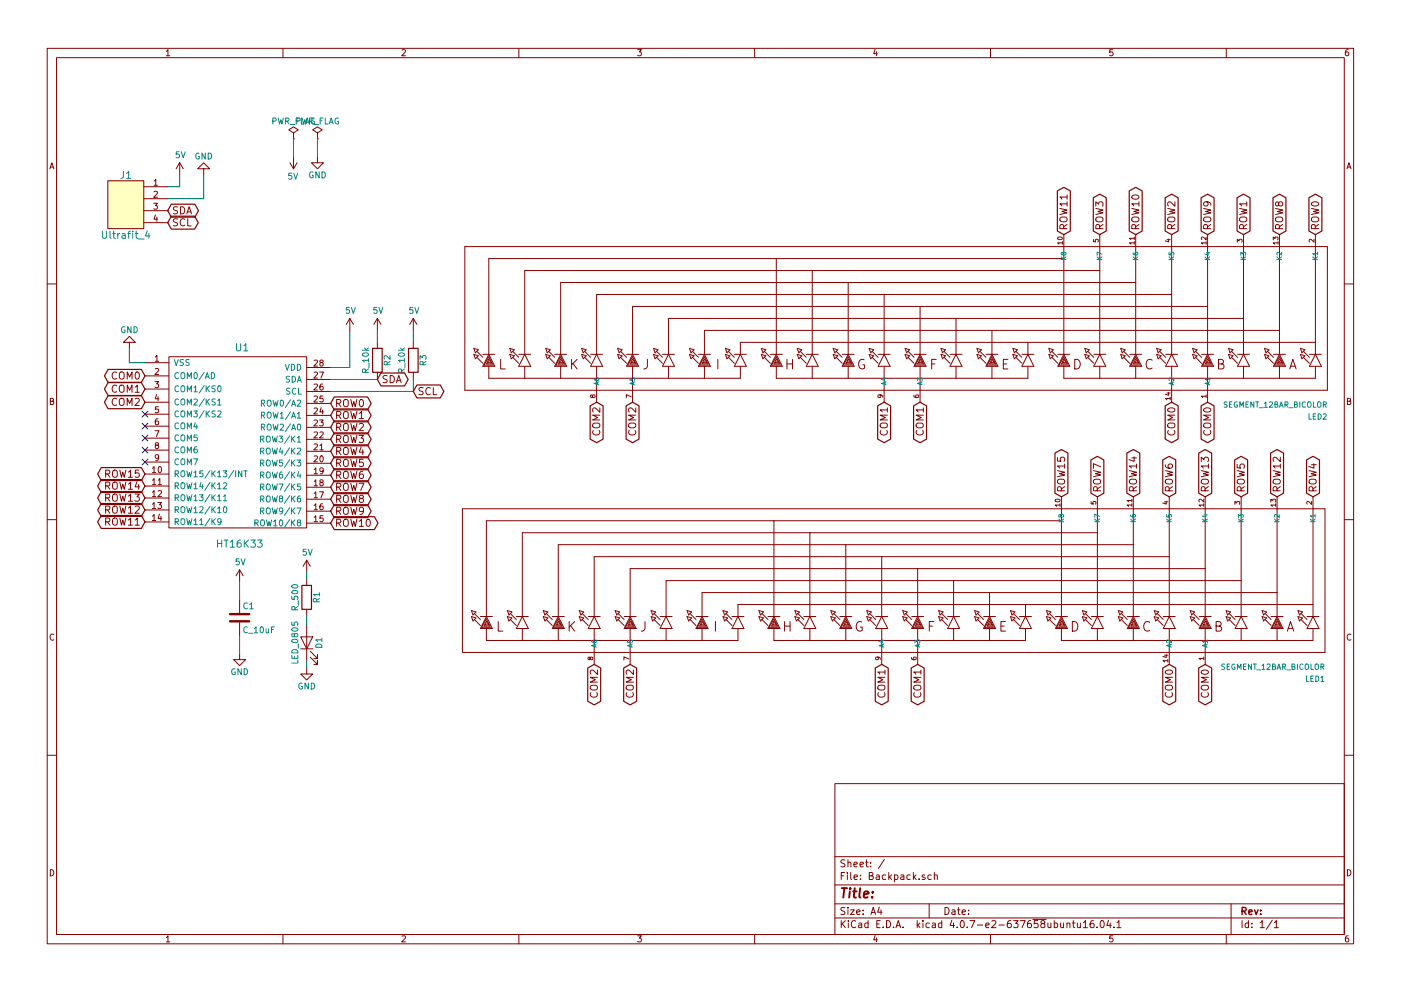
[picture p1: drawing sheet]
EESchema Schematic File Version 2
LIBS:power
LIBS:device
LIBS:switches
LIBS:relays
LIBS:motors
LIBS:transistors
LIBS:conn
LIBS:linear
LIBS:regul
LIBS:74xx
LIBS:cmos4000
LIBS:adc-dac
LIBS:memory
LIBS:xilinx
LIBS:microcontrollers
LIBS:dsp
LIBS:microchip
LIBS:analog_switches
LIBS:motorola
LIBS:texas
LIBS:intel
LIBS:audio
LIBS:interface
LIBS:digital-audio
LIBS:philips
LIBS:display
LIBS:cypress
LIBS:siliconi
LIBS:opto
LIBS:atmel
LIBS:contrib
LIBS:valves
LIBS:SparkFun-LED
LIBS:formula
LIBS:SparkFun-Aesthetics
LIBS:SparkFun-Displays
LIBS:adafruit
LIBS:Backpack-cache
EELAYER 25 0
EELAYER END
$Descr A4 11693 8268
encoding utf-8
Sheet 1 1
Title ""
Date ""
Rev ""
Comp ""
Comment1 ""
Comment2 ""
Comment3 ""
Comment4 ""
$EndDescr
$Comp
L SEGMENT_12BAR_BICOLOR LED2
U 1 1
P 7580 2650
F 0 "LED2" H 4080 3450 45  0000 L BNN
F 1 "SEGMENT_12BAR_BICOLOR" H 4080 3350 45  0000 L BNN
F 2 "adafruit:SEGMENT_BICOL_BL-AR12Z3010" H 7580 2650 60  0001 C CNN
F 3 "" H 7580 2650 60  0001 C CNN
	1    7580 2650
	-1   0    0    1
$EndComp
$Comp
L SEGMENT_12BAR_BICOLOR LED1
U 1 1
P 7560 4840
F 0 "LED1" H 4060 5640 45  0000 L BNN
F 1 "SEGMENT_12BAR_BICOLOR" H 4060 5540 45  0000 L BNN
F 2 "adafruit:SEGMENT_BICOL_BL-AR12Z3010" H 7560 4840 60  0001 C CNN
F 3 "" H 7560 4840 60  0001 C CNN
	1    7560 4840
	-1   0    0    1
$EndComp
$Comp
L HT16K33 U1
U 1 1
P 2100 4750
F 0 "U1" H 2020 6610 60  0000 C CNN
F 1 "HT16K33" H 2000 4970 60  0000 C CNN
F 2 "footprints:SOP28" H 2750 5470 60  0001 C CNN
F 3 "" H 2750 5470 60  0001 C CNN
	1    2100 4750
	1    0    0    -1
$EndComp
$Comp
L C_10uF C1
U 1 1
P 2000 5150
F 0 "C1" H 2025 5250 50  0000 L CNN
F 1 "C_10uF" H 2025 5050 50  0000 L CNN
F 2 "footprints:C_0805_OEM" H 2038 5000 50  0001 C CNN
F 3 "http://datasheets.avx.com/cx5r.pdf" H 2025 5250 50  0001 C CNN
F 4 "478-5167-1-ND" H 2000 5150 60  0001 C CNN "MPN"
F 5 "Digi-Key" H 2000 5150 60  0001 C CNN "MFN"
F 6 "Value" H 2000 5150 60  0001 C CNN "Package"
F 7 "https://www.digikey.com/product-detail/en/avx-corporation/0805ZD106KAT2A/478-5167-1-ND/1913257" H 2425 5650 60  0001 C CNN "PurchasingLink"
	1    2000 5150
	1    0    0    -1
$EndComp
$Comp
L PWR_FLAG #FLG01
U 1 1
P 2450 1150
F 0 "#FLG01" H 2450 1225 50  0001 C CNN
F 1 "PWR_FLAG" H 2450 1300 50  0000 C CNN
F 2 "" H 2450 1150 50  0001 C CNN
F 3 "" H 2450 1150 50  0001 C CNN
	1    2450 1150
	1    0    0    -1
$EndComp
$Comp
L PWR_FLAG #FLG02
U 1 1
P 2650 1150
F 0 "#FLG02" H 2650 1225 50  0001 C CNN
F 1 "PWR_FLAG" H 2650 1300 50  0000 C CNN
F 2 "" H 2650 1150 50  0001 C CNN
F 3 "" H 2650 1150 50  0001 C CNN
	1    2650 1150
	1    0    0    -1
$EndComp
$Comp
L 5V #SUPPLY03
U 1 1
P 2450 1300
F 0 "#SUPPLY03" H 2450 1300 50  0001 L BNN
F 1 "5V" H 2410 1440 50  0000 L BNN
F 2 "" H 2450 1300 60  0001 C CNN
F 3 "" H 2450 1300 60  0001 C CNN
	1    2450 1300
	-1   0    0    1
$EndComp
$Comp
L GND #PWR04
U 1 1
P 2650 1300
F 0 "#PWR04" H 2650 1050 50  0001 C CNN
F 1 "GND" H 2650 1150 50  0000 C CNN
F 2 "" H 2650 1300 50  0001 C CNN
F 3 "" H 2650 1300 50  0001 C CNN
	1    2650 1300
	1    0    0    -1
$EndComp
$Comp
L 5V #SUPPLY05
U 1 1
P 1500 1450
F 0 "#SUPPLY05" H 1500 1450 50  0001 L BNN
F 1 "5V" H 1460 1590 50  0000 L BNN
F 2 "" H 1500 1450 60  0001 C CNN
F 3 "" H 1500 1450 60  0001 C CNN
	1    1500 1450
	1    0    0    -1
$EndComp
$Comp
L GND #PWR06
U 1 1
P 1700 1450
F 0 "#PWR06" H 1700 1200 50  0001 C CNN
F 1 "GND" H 1700 1300 50  0000 C CNN
F 2 "" H 1700 1450 50  0001 C CNN
F 3 "" H 1700 1450 50  0001 C CNN
	1    1700 1450
	-1   0    0    1
$EndComp
Wire Wire Line
	1400 1550 1500 1550
Wire Wire Line
	1500 1550 1500 1450
Wire Wire Line
	1400 1650 1700 1650
Wire Wire Line
	1700 1650 1700 1450
$Comp
L 5V #SUPPLY07
U 1 1
P 2000 4850
F 0 "#SUPPLY07" H 2000 4850 50  0001 L BNN
F 1 "5V" H 1960 4990 50  0000 L BNN
F 2 "" H 2000 4850 60  0001 C CNN
F 3 "" H 2000 4850 60  0001 C CNN
	1    2000 4850
	1    0    0    -1
$EndComp
$Comp
L GND #PWR08
U 1 1
P 2000 5450
F 0 "#PWR08" H 2000 5200 50  0001 C CNN
F 1 "GND" H 2000 5300 50  0000 C CNN
F 2 "" H 2000 5450 50  0001 C CNN
F 3 "" H 2000 5450 50  0001 C CNN
	1    2000 5450
	1    0    0    -1
$EndComp
Wire Wire Line
	2000 4850 2000 5000
Wire Wire Line
	2000 5300 2000 5450
$Comp
L R_10k R3
U 1 1
P 3450 3000
F 0 "R3" V 3530 3000 50  0000 C CNN
F 1 "R_10k" V 3350 3000 50  0000 C CNN
F 2 "footprints:R_0805_OEM" H 3380 3000 50  0001 C CNN
F 3 "http://www.bourns.com/data/global/pdfs/CRS.pdf" H 3530 3000 50  0001 C CNN
F 4 "CRS0805-FX-1002ELFCT-ND" H 3450 3000 60  0001 C CNN "MPN"
F 5 "Digi-Key" H 3450 3000 60  0001 C CNN "MFN"
F 6 "Value" H 3450 3000 60  0001 C CNN "Package"
F 7 "https://www.digikey.com/products/en?keywords=CRS0805-FX-1002ELFCT-ND" H 3930 3400 60  0001 C CNN "PurchasingLink"
	1    3450 3000
	1    0    0    -1
$EndComp
$Comp
L R_10k R2
U 1 1
P 3150 3000
F 0 "R2" V 3230 3000 50  0000 C CNN
F 1 "R_10k" V 3050 3000 50  0000 C CNN
F 2 "footprints:R_0805_OEM" H 3080 3000 50  0001 C CNN
F 3 "http://www.bourns.com/data/global/pdfs/CRS.pdf" H 3230 3000 50  0001 C CNN
F 4 "CRS0805-FX-1002ELFCT-ND" H 3150 3000 60  0001 C CNN "MPN"
F 5 "Digi-Key" H 3150 3000 60  0001 C CNN "MFN"
F 6 "Value" H 3150 3000 60  0001 C CNN "Package"
F 7 "https://www.digikey.com/products/en?keywords=CRS0805-FX-1002ELFCT-ND" H 3630 3400 60  0001 C CNN "PurchasingLink"
	1    3150 3000
	1    0    0    -1
$EndComp
$Comp
L 5V #SUPPLY09
U 1 1
P 3450 2750
F 0 "#SUPPLY09" H 3450 2750 50  0001 L BNN
F 1 "5V" H 3410 2890 50  0000 L BNN
F 2 "" H 3450 2750 60  0001 C CNN
F 3 "" H 3450 2750 60  0001 C CNN
	1    3450 2750
	1    0    0    -1
$EndComp
$Comp
L 5V #SUPPLY010
U 1 1
P 3150 2750
F 0 "#SUPPLY010" H 3150 2750 50  0001 L BNN
F 1 "5V" H 3110 2890 50  0000 L BNN
F 2 "" H 3150 2750 60  0001 C CNN
F 3 "" H 3150 2750 60  0001 C CNN
	1    3150 2750
	1    0    0    -1
$EndComp
Wire Wire Line
	2760 3160 3150 3160
Wire Wire Line
	3150 3160 3150 3150
Wire Wire Line
	3150 2850 3150 2750
Wire Wire Line
	2760 3260 3450 3260
Wire Wire Line
	3450 3260 3450 3150
Wire Wire Line
	3450 2850 3450 2750
$Comp
L 5V #SUPPLY011
U 1 1
P 2920 2750
F 0 "#SUPPLY011" H 2920 2750 50  0001 L BNN
F 1 "5V" H 2880 2890 50  0000 L BNN
F 2 "" H 2920 2750 60  0001 C CNN
F 3 "" H 2920 2750 60  0001 C CNN
	1    2920 2750
	1    0    0    -1
$EndComp
Wire Wire Line
	2920 2750 2920 3060
Wire Wire Line
	2920 3060 2760 3060
$Comp
L GND #PWR012
U 1 1
P 1080 2900
F 0 "#PWR012" H 1080 2650 50  0001 C CNN
F 1 "GND" H 1080 2750 50  0000 C CNN
F 2 "" H 1080 2900 50  0001 C CNN
F 3 "" H 1080 2900 50  0001 C CNN
	1    1080 2900
	-1   0    0    1
$EndComp
Wire Wire Line
	1210 3020 1080 3020
Wire Wire Line
	1080 3020 1080 2900
Text GLabel 3150 3160 2    60   BiDi ~ 0
SDA
Text GLabel 3450 3260 2    60   BiDi ~ 0
SCL
Text GLabel 1400 1750 2    60   BiDi ~ 0
SDA
Text GLabel 1400 1850 2    60   BiDi ~ 0
SCL
Wire Wire Line
	2450 1150 2450 1300
Wire Wire Line
	2650 1150 2650 1300
Text GLabel 2760 3360 2    60   BiDi ~ 0
ROW0
Text GLabel 10980 1950 1    60   BiDi ~ 0
ROW0
Text GLabel 2760 3460 2    60   BiDi ~ 0
ROW1
Text GLabel 2760 3560 2    60   BiDi ~ 0
ROW2
Text GLabel 2760 3660 2    60   BiDi ~ 0
ROW3
Text GLabel 2760 3760 2    60   BiDi ~ 0
ROW4
Text GLabel 2760 3860 2    60   BiDi ~ 0
ROW5
Text GLabel 2760 3960 2    60   BiDi ~ 0
ROW6
Text GLabel 2760 4060 2    60   BiDi ~ 0
ROW7
Text GLabel 2760 4160 2    60   BiDi ~ 0
ROW8
Text GLabel 10380 1950 1    60   BiDi ~ 0
ROW1
Text GLabel 9780 1950 1    60   BiDi ~ 0
ROW2
Text GLabel 9180 1950 1    60   BiDi ~ 0
ROW3
Text GLabel 2760 4260 2    60   BiDi ~ 0
ROW9
Text GLabel 2760 4360 2    60   BiDi ~ 0
ROW10
Text GLabel 10680 1950 1    60   BiDi ~ 0
ROW8
Text GLabel 10080 1950 1    60   BiDi ~ 0
ROW9
Text GLabel 9480 1950 1    60   BiDi ~ 0
ROW10
Text GLabel 8880 1950 1    60   BiDi ~ 0
ROW11
Text GLabel 1210 4350 0    60   BiDi ~ 0
ROW11
Text GLabel 10960 4140 1    60   BiDi ~ 0
ROW4
Text GLabel 10360 4140 1    60   BiDi ~ 0
ROW5
Text GLabel 9760 4140 1    60   BiDi ~ 0
ROW6
Text GLabel 9160 4140 1    60   BiDi ~ 0
ROW7
Text GLabel 10660 4140 1    60   BiDi ~ 0
ROW12
Text GLabel 10060 4140 1    60   BiDi ~ 0
ROW13
Text GLabel 9460 4140 1    60   BiDi ~ 0
ROW14
Text GLabel 8860 4140 1    60   BiDi ~ 0
ROW15
Text GLabel 1210 4150 0    60   BiDi ~ 0
ROW13
Text GLabel 1210 4250 0    60   BiDi ~ 0
ROW12
Text GLabel 1210 4050 0    60   BiDi ~ 0
ROW14
Text GLabel 1210 3950 0    60   BiDi ~ 0
ROW15
Text GLabel 1210 3130 0    60   BiDi ~ 0
COM0
Text GLabel 1210 3240 0    60   BiDi ~ 0
COM1
Text GLabel 1210 3350 0    60   BiDi ~ 0
COM2
Text GLabel 10080 3350 3    60   BiDi ~ 0
COM0
Text GLabel 7680 3350 3    60   BiDi ~ 0
COM1
Text GLabel 5280 3350 3    60   BiDi ~ 0
COM2
Text GLabel 10060 5540 3    60   BiDi ~ 0
COM0
Text GLabel 7660 5540 3    60   BiDi ~ 0
COM1
Text GLabel 5260 5540 3    60   BiDi ~ 0
COM2
$Comp
L LED_0805 D1
U 1 1
P 2560 5360
F 0 "D1" H 2560 5260 50  0000 C CNN
F 1 "LED_0805" H 2560 5460 50  0000 C CNN
F 2 "footprints:LED_0805_OEM" H 2460 5360 50  0001 C CNN
F 3 "http://www.osram-os.com/Graphics/XPic9/00078860_0.pdf" H 2560 5460 50  0001 C CNN
F 4 "475-1410-1-ND" H 2560 5360 60  0001 C CNN "MPN"
F 5 "Digi-Key" H 2560 5360 60  0001 C CNN "MFN"
F 6 "Value" H 2560 5360 60  0001 C CNN "Package"
F 7 "https://www.digikey.com/products/en?keywords=475-1410-1-ND" H 2960 5860 60  0001 C CNN "PurchasingLink"
	1    2560 5360
	0    -1   -1   0
$EndComp
$Comp
L R_500 R1
U 1 1
P 2560 4980
F 0 "R1" V 2640 4980 50  0000 C CNN
F 1 "R_500" V 2460 4980 50  0000 C CNN
F 2 "footprints:R_0805_OEM" V 2490 4980 50  0001 C CNN
F 3 "http://www.vishay.com/docs/60057/pnm.pdf" V 2640 4980 50  0001 C CNN
F 4 "Value" H 2560 4980 60  0001 C CNN "Package"
F 5 "Digi Key" V 2740 5080 60  0001 C CNN "MFN"
F 6 "541-1905-2-ND" V 2840 5180 60  0001 C CNN "MPN"
F 7 "https://www.digikey.com/product-detail/en/vishay-dale/PNM0402E5000BST1/541-1905-2-ND/4341867" V 2940 5280 60  0001 C CNN "PurchasingLink"
	1    2560 4980
	1    0    0    -1
$EndComp
$Comp
L 5V #SUPPLY013
U 1 1
P 2560 4770
F 0 "#SUPPLY013" H 2560 4770 50  0001 L BNN
F 1 "5V" H 2520 4910 50  0000 L BNN
F 2 "" H 2560 4770 60  0001 C CNN
F 3 "" H 2560 4770 60  0001 C CNN
	1    2560 4770
	1    0    0    -1
$EndComp
$Comp
L GND #PWR014
U 1 1
P 2560 5570
F 0 "#PWR014" H 2560 5320 50  0001 C CNN
F 1 "GND" H 2560 5420 50  0000 C CNN
F 2 "" H 2560 5570 50  0001 C CNN
F 3 "" H 2560 5570 50  0001 C CNN
	1    2560 5570
	1    0    0    -1
$EndComp
Wire Wire Line
	2560 4770 2560 4830
Wire Wire Line
	2560 5130 2560 5210
Wire Wire Line
	2560 5510 2560 5570
NoConn ~ 1210 3450
NoConn ~ 1210 3550
NoConn ~ 1210 3650
NoConn ~ 1210 3750
NoConn ~ 1210 3850
NoConn ~ -2150 3000
Text GLabel 4980 3350 3    60   BiDi ~ 0
COM2
Text GLabel 7380 3350 3    60   BiDi ~ 0
COM1
Text GLabel 9780 3350 3    60   BiDi ~ 0
COM0
Text GLabel 9760 5540 3    60   BiDi ~ 0
COM0
Text GLabel 7360 5540 3    60   BiDi ~ 0
COM1
Text GLabel 4960 5540 3    60   BiDi ~ 0
COM2
$Comp
L Ultrafit_4 J1
U 1 1
P 1050 1750
F 0 "J1" H 1050 2050 60  0000 C CNN
F 1 "Ultrafit_4" H 1050 1550 60  0000 C CNN
F 2 "footprints:Ultrafit_4" H 950 2000 60  0001 C CNN
F 3 "http://www.literature.molex.com/SQLImages/kelmscott/Molex/PDF_Images/987651-1008.pdf" H 1050 2100 60  0001 C CNN
F 4 "Digi-Key" H 1050 1750 60  0001 C CNN "MFN"
F 5 "Value" H 1050 1750 60  0001 C CNN "Package"
F 6 "WM11574-ND" H 1050 1750 60  0001 C CNN "MPN"
F 7 "WM11564-ND" H 1450 2500 60  0001 C CNN "MPN2"
F 8 "https://www.digikey.com/products/en?keywords=WM11574-ND" H 1550 2600 60  0001 C CNN "PurchasingLink"
F 9 "https://www.digikey.com/product-detail/en/molex-llc/1722561004/WM11564-ND/5291228" H 1650 2700 60  0001 C CNN "PurchasingLink2"
	1    1050 1750
	1    0    0    -1
$EndComp
$EndSCHEMATC
